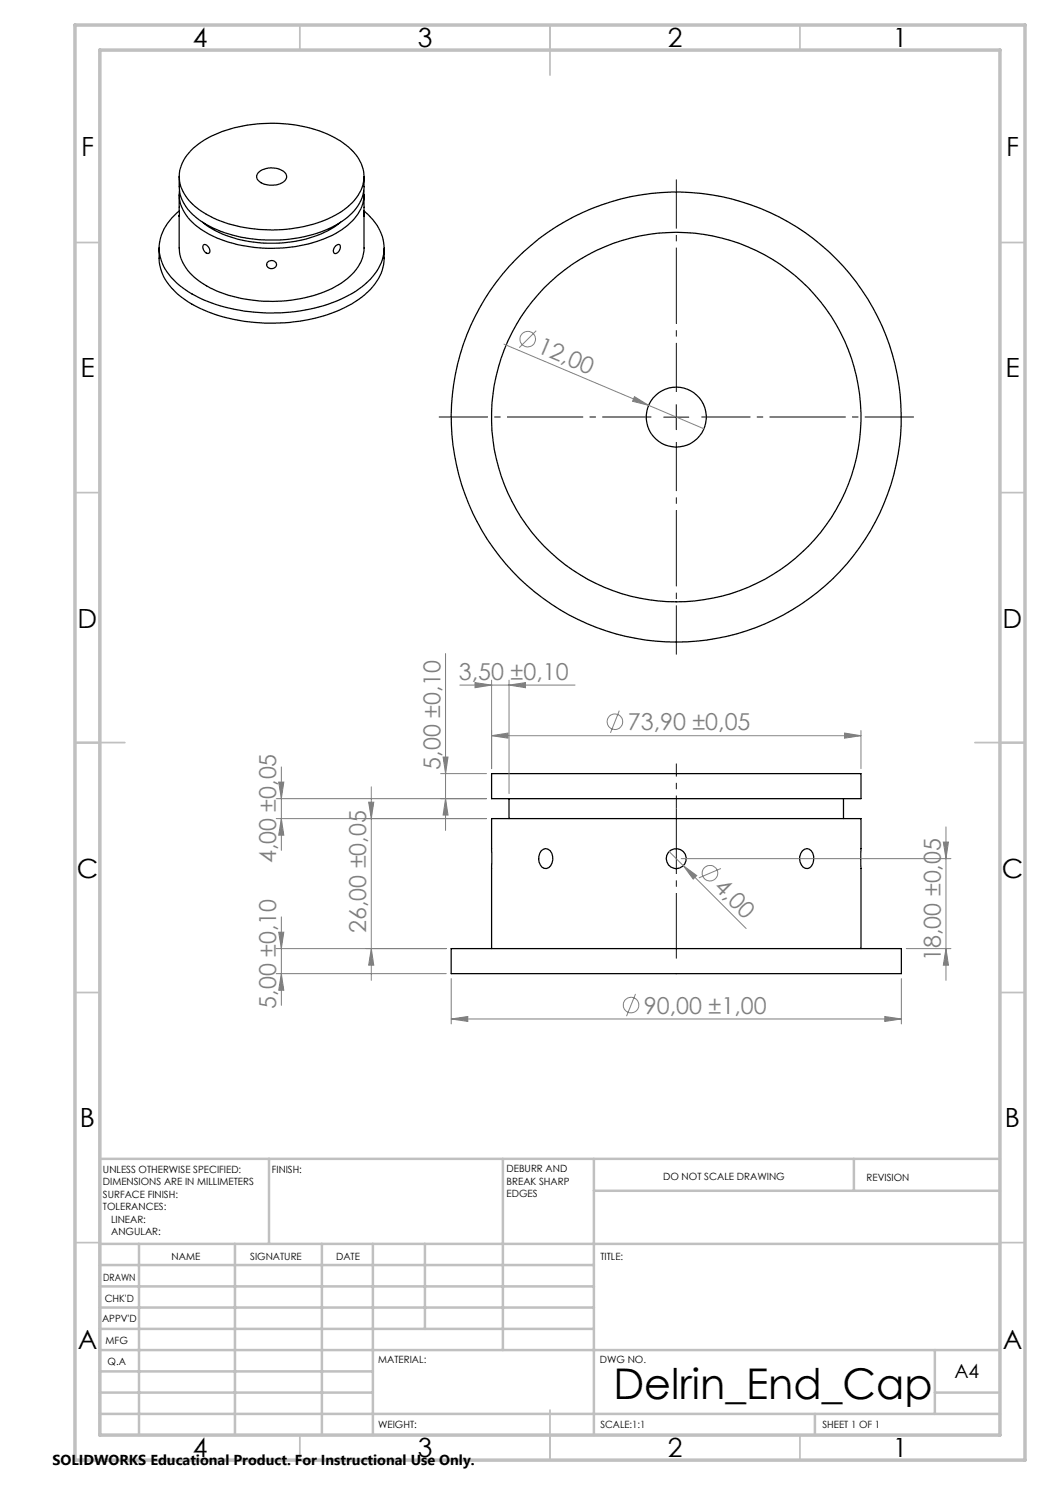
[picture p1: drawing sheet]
<svg xmlns="http://www.w3.org/2000/svg" width="210mm" height="297mm" viewBox="0 0 210 297" stroke-linecap="round" stroke-linejoin="round" font-family="sans-serif">
<g fill="none" stroke="#000" stroke-width=".25">
<path d="M35.8 35.3v2.1a8.7 8.7 0 0 0 4.2 6.7 27.1 27.1 0 0 0 19.1 3.6 19.8 19.8 0 0 0 11.8-5.6 7.3 7.3 0 0 0 1.9-4.7v-2.1M35.8 39v10.6a8.9 8.9 0 0 0 4.8 7.2 27.3 27.3 0 0 0 17.6 3.2 21.5 21.5 0 0 0 11.8-4.7 7.6 7.6 0 0 0 2.8-5.7v-6.5M35.9 38.2a8.1 8.1 0 0 0 4.1 7.6 26.5 26.5 0 0 0 17.3 3.7 23.2 23.2 0 0 0 12.2-4.4 7.7 7.7 0 0 0 3.2-6.9M38.7 29.6a22.6 22.6 0 0 1 13.5-4.9 26.2 26.2 0 0 1 16.4 3.9 8.3 8.3 0 0 1 4.2 7.4 9.6 9.6 0 0 1-5.1 6.7 28.6 28.6 0 0 1-26.4 .2 9.8 9.8 0 0 1-5.4-6.6 7.5 7.5 0 0 1 2.8-6.7zM51.6 34.5a4.2 4.2 0 0 1 5.5 .1 1.29 1.29 0 0 1-.8 2 4.1 4.1 0 0 1-4.9-.8l-.1-.6zM72.8 39v4.2v-.9M31.8 49.6v2a9.7 9.7 0 0 0 4 7.5 29.1 29.1 0 0 0 17.1 5.5 31.9 31.9 0 0 0 18.9-4.7 10.7 10.7 0 0 0 5-8.2v-2.1M35.8 42.2a9.4 9.4 0 0 0-3.8 8.8 12.1 12.1 0 0 0 6.4 7.8 35 35 0 0 0 23.5 3 23.8 23.8 0 0 0 12.1-5.9 8.4 8.4 0 0 0 .2-12.4l-1.4-1.3M40.5 44.4a23 23 0 0 0 16.4 4.1 20.5 20.5 0 0 0 11.2-4.1M40.7 49a1.17 1.17 0 0 1 1.2 1.6 1.06 1.06 0 0 1-1.1-.3 1.06 1.06 0 0 1-.2-1.2zM53.7 52.3a.94 .94 0 0 1 1.1-.1 .94 .94 0 0 1 .4 1.1 .95 .95 0 0 1-1.2 .4 .95 .95 0 0 1-.5-1.2zM67.1 49.2a.6 .6 0 0 1 .9-.2 1.32 1.32 0 0 1-1 1.7l-.3-.3v-.4z"/>
<path d="M98.3 154.7h73.9v5h-73.9zM101.8 159.7v4M168.7 159.7v4M108.2 170.2a1.34 1.34 0 0 1 1.6-.3 1.34 1.34 0 0 1 .7 1.4 1.77 1.77 0 0 1-1.7 2.4 2.33 2.33 0 0 1-.6-3.5zM160.5 170.2a1.18 1.18 0 0 1 1.2-.5 1.18 1.18 0 0 1 .9 .9 2.24 2.24 0 0 1-1.1 3.1 1.98 1.98 0 0 1-1.3-3zM90.2 189.7h90.1v5h-90.1zM98.3 189.7v-26h73.9v26"/>
<circle cx="135.2" cy="83.4" r="45"/>
<circle cx="135.3" cy="83.4" r="36.9"/>
<circle cx="135.3" cy="83.4" r="6"/>
<circle cx="135.3" cy="171.7" r="2.01"/>
</g>
<g fill="none" stroke="#808080" stroke-width=".2">
<path d="M100.8 68.8l40 17M107.2 66.1l-3.3 3.4M126.9 79.3l2.8 1.8-3.2-.8zM89.1 130.7v35.4M92 137h23M95 136.5l3.3 .5-3.3 .5zM98.3 136v17.7M101.8 137l3.3-.5v1zM101.8 136v22.7M55.2 159.7h42.1M55.7 156.4h1.1l-.5 3.3zM56.3 153.4v16.7"/>
<path d="M74.3 157.4v38.7M88.1 154.7h9.2M88.6 151.4h1l-.5 3.3zM89.1 159.7l.5 3.3h-1zM98.3 147.1l3.3-.5v1zM98.3 147.1h73.9M123.9 142.1l-1.8 4.5M168.9 146.6l3.3 .5-3.3 .5zM172.2 146.1v7.6M55.2 163.7h42.1M56.3 163.7l.5 3.3h-1.1zM73.7 160.4h1.1l-.5 3.3z"/>
<path d="M133.8 170.3l15.4 15.4M136.2 171.7h54M136.7 173.1l2.6 2-.7 .7zM144.2 173.7l-4.4 1.9M188.7 168.4h1l-.5 3.3zM189.2 165.4v30.7M55.2 189.7h34.1M55.2 194.7h34.1M55.7 186.4h1.1l-.5 3.3zM56.3 194.7l.5 3.3h-1.1zM56.3 183.4v17.7M74.3 189.7l.5 3.3h-1.1z"/>
<path d="M90.2 195.7v9.1M127.1 198.8l-1.8 4.4M180.3 195.7v9.1M181.3 189.7h8.9M189.2 189.7l.5 3.3h-1zM90.2 203.8l3.4-.5v1zM90.2 203.8h90.1M177 203.3l3.3 .5-3.3 .5z"/>
<circle cx="105.5" cy="67.8" r="1.55"/>
<circle cx="123" cy="144.3" r="1.55"/>
<circle cx="142" cy="174.6" r="1.57"/>
<circle cx="126.2" cy="201" r="1.56"/>
</g>
<path d="M135.3 78.4v-42.5M130.3 83.4h-42.5M135.3 88.4v42.5M140.3 83.4h42.5" fill="none" stroke="#000" stroke-width=".2" stroke-dasharray="15.2 1.3 1.3 1.3" stroke-dashoffset="5.4" stroke-linecap="butt"/>
<path d="M135.3 161.7v-9" fill="none" stroke="#000" stroke-width=".2" stroke-dasharray="15.2 1.3 1.3 1.3" stroke-dashoffset="12.6" stroke-linecap="butt"/>
<path d="M135.3 191.7v-30" fill="none" stroke="#000" stroke-width=".2" stroke-dasharray="15.2 1.3 1.3 1.3" stroke-dashoffset="2.1" stroke-linecap="butt"/>
<path d="M132.8 83.4h5M135.3 80.9v5" fill="none" stroke="#000" stroke-width=".2"/>
<g fill="none" stroke="#c0c0c0" stroke-width=".35">
<path d="M60 5v5M110 5v10M160 5v5M15 48.5h5M200 48.5h5M15 98.5h5M200 98.5h5M15 148.5h10M195 148.5h10M15 198.5h5M200 198.5h5M15 248.5h5"/>
<path d="M200 248.5h5M60 287v5M110 282v10M160 287v5"/>
</g>
<g fill="none" stroke="#c0c0c0" stroke-width=".5">
<path d="M53.8 231.8v17M100.6 231.8v38.2M118.8 231.8v55.2M118.8 238.2h81.2M170.8 231.8v6.4M200 231.8h-180v55.2M20 248.8h180M20 257.3h98.8M20 253h98.8M27.8 248.8v38.2M47 248.8v38.2M64.4 248.8v38.2"/>
<path d="M74.6 248.8v38.2M85 248.8v17M20 265.8h98.8M20 261.5h98.8M20 278.5h54.6M20 274.3h54.6M20 270h180M187 278.5h13M187 270v12.8M20 282.8h180M163 282.8v4.2"/>
</g>
<path d="M15 5h190v287h-190zM20 10h180v277h-180z" fill="none" stroke="#c0c0c0" stroke-width=".7"/>
<g fill="#808080">
<path d="M126.9 79.3l2.8 1.8-3.2-.8z"/>
<path d="M136.7 173.1l2.6 2-.7 .7z"/>
<path d="M168.9 146.6l3.3 .5-3.3 .5zM98.3 147.1l3.3-.5v1zM177 203.3l3.3 .5-3.3 .5zM90.2 203.8l3.4-.5v1z"/>
<path d="M95 136.5l3.3 .5-3.3 .5zM101.8 137l3.3-.5v1z"/>
<path d="M55.7 186.4h1.1l-.5 3.3zM56.3 194.7l.5 3.3h-1.1zM73.7 160.4h1.1l-.5 3.3zM74.3 189.7l.5 3.3h-1.1zM55.7 156.4h1.1l-.5 3.3zM56.3 163.7l.5 3.3h-1.1zM88.6 151.4h1l-.5 3.3zM89.1 159.7l.5 3.3h-1zM188.7 168.4h1l-.5 3.3zM189.2 189.7l.5 3.3h-1z"/>
</g>
<text font-size="8.5" x="122.7" y="279.7">Delrin_End_Cap</text>
<g font-size="5.3">
<text x="38.5" y="9.5">4</text>
<text x="83.5" y="9.5">3</text>
<text x="133.5" y="9.5">2</text>
<text x="178.5" y="9.5">1</text>
<text x="16.2" y="31.3">F</text>
<text x="201.2" y="31.3">F</text>
<text x="16.1" y="75.5">E</text>
<text x="201.1" y="75.5">E</text>
<text x="15.5" y="125.5">D</text>
<text x="200.5" y="125.5">D</text>
<text x="15.4" y="175.5">C</text>
<text x="200.4" y="175.5">C</text>
<text x="16" y="225.5">B</text>
<text x="201" y="225.5">B</text>
<text x="15.5" y="269.8">A</text>
<text x="200.5" y="269.8">A</text>
<text x="38.5" y="291.5">4</text>
<text x="83.5" y="291.5">3</text>
<text x="133.5" y="291.5">2</text>
<text x="178.5" y="291.5">1</text>
</g>
<g font-size="4.7" fill="#808080">
<text x="107.3" y="70.4" transform="rotate(23 107.3 70.4)">12,00</text>
<text x="91.8" y="136">3,50 ±0,10</text>
<text x="125.6" y="146">73,90 ±0,05</text>
<text x="88.1" y="153.9" transform="rotate(-90 88.1 153.9)">5,00 ±0,10</text>
<text x="55.3" y="172.7" transform="rotate(-90 55.3 172.7)">4,00 ±0,05</text>
<text x="142.6" y="177.7" transform="rotate(45 142.6 177.7)">4,00</text>
<text x="73.3" y="186.6" transform="rotate(-90 73.3 186.6)">26,00 ±0,05</text>
<text x="188.2" y="192.2" transform="rotate(-90 188.2 192.2)">18,00 ±0,05</text>
<text x="55.3" y="201.7" transform="rotate(-90 55.3 201.7)">5,00 ±0,10</text>
<text x="128.8" y="202.7">90,00 ±1,00</text>
</g>
<text font-size="3.9" x="190.9" y="275.5">A4</text>
<text font-size="2.9" x="10.5" y="292.9">SOLIDWORKS Educational Product. For Instructional Use Only.</text>
<g font-size="2">
<text x="20.6" y="234.6">UNLESS OTHERWISE SPECIFIED:</text>
<text x="20.6" y="237.1">DIMENSIONS ARE IN MILLIMETERS</text>
<text x="20.6" y="239.6">SURFACE FINISH:</text>
<text x="54.4" y="234.6">FINISH:</text>
<text x="101.3" y="234.5">DEBURR AND</text>
<text x="101.3" y="237">BREAK SHARP</text>
<text x="101.3" y="239.5">EDGES</text>
<text x="132.6" y="236">DO NOT SCALE DRAWING</text>
<text x="173.3" y="236.2">REVISION</text>
<text x="20.6" y="242.1">TOLERANCES:</text>
<text x="22.2" y="244.6">LINEAR:</text>
<text x="22.2" y="247.1">ANGULAR:</text>
<text x="34.3" y="252">NAME</text>
<text x="50" y="251.9">SIGNATURE</text>
<text x="67.2" y="251.9">DATE</text>
<text x="120.1" y="251.9">TITLE:</text>
<text x="20.6" y="256.1">DRAWN</text>
<text x="20.9" y="260.3">CHK'D</text>
<text x="20.4" y="264.4">APPV'D</text>
<text x="21.1" y="268.8">MFG</text>
<text x="21.5" y="273">Q.A</text>
<text x="75.6" y="272.5">MATERIAL:</text>
<text x="120" y="272.5">DWG NO.</text>
<text x="75.6" y="285.5">WEIGHT:</text>
<text x="120.1" y="285.6">SCALE:1:1</text>
<text x="164.5" y="285.6">SHEET 1 OF 1</text>
</g>
</svg>
